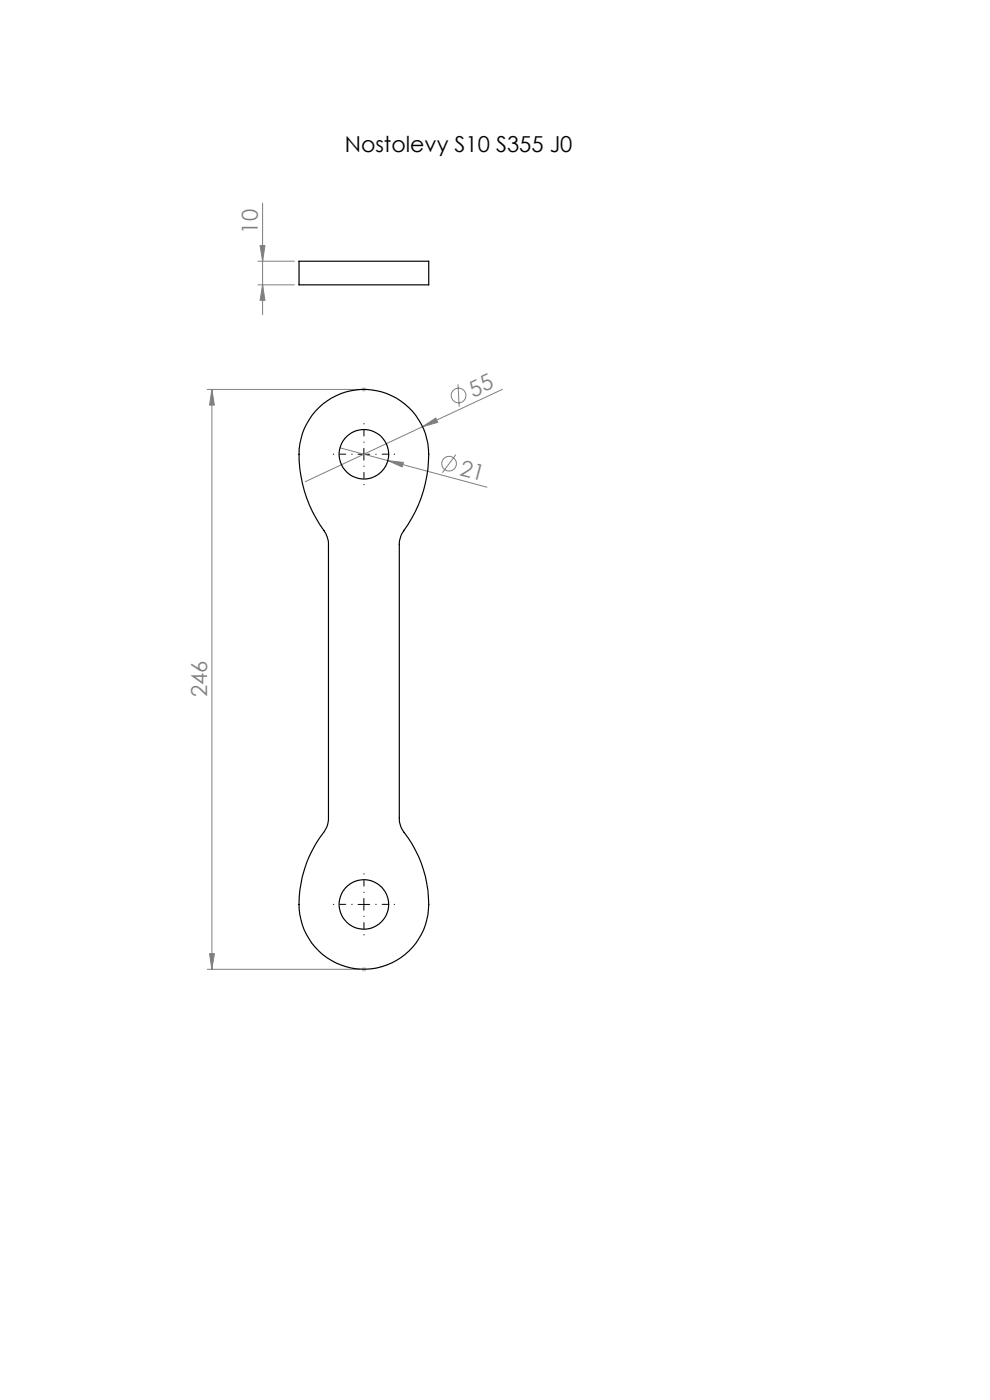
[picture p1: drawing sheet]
<svg xmlns="http://www.w3.org/2000/svg" width="210mm" height="297mm" viewBox="0 0 210 297" stroke-linecap="round" stroke-linejoin="round" font-family="sans-serif">
<g fill="none" stroke="#808080" stroke-width=".21">
<path d="M54.7 55.4h7.7M55.2 52.1h1l-.5 3.3zM55.7 43.1v23.7M54.7 60.4h7.7M55.7 60.4l.5 3.3h-1zM44 82.6h32.2M44.9 82.6v123M44.9 82.6l.6 3.3h-1zM72.1 95l10.2 2.7M82.3 97.7l3.3 .4-.3 1zM82.3 97.7l21 5.7M89.6 90.5l2.8-1.8 .5 .9z"/>
<path d="M89.6 90.5l-24.9 11.7M96.7 96.4l-2.9 3.9M97.2 81.5l.2 4.8M106.6 82.6l-17 7.9M44 205.6h32.2M44.5 202.3h1l-.6 3.3z"/>
<circle cx="95.3" cy="98.4" r="1.56"/>
<circle cx="97.3" cy="83.9" r="1.55"/>
</g>
<path d="M76.7 82.6h1M76.8 82.3l.7 .7M77.2 82.1v1M77.5 82.3l-.7 .7M76.7 205.6h1M76.8 205.3l.7 .7M77.2 205.1v1M77.5 205.3l-.7 .7" fill="none" stroke="#c0c0c0" stroke-width=".21"/>
<path d="M74.7 96.4h-4M77.2 93.9v-4M77.2 98.9v4M79.7 96.4h4M74.7 191.9h-4M77.2 189.4v-4M77.2 194.4v4M79.7 191.9h4" fill="none" stroke="#000" stroke-width=".21" stroke-dasharray="15.2 1.3 1.3 1.3" stroke-dashoffset="15.1"/>
<path d="M76 96.4h2.4M77.2 95.1v2.5M76 191.9h2.4M77.2 190.6v2.5" fill="none" stroke="#000" stroke-width=".21"/>
<g fill="#808080">
<path d="M89.6 90.5l2.8-1.8 .5 .9z"/>
<path d="M82.3 97.7l3.3 .4-.3 1z"/>
<path d="M44.5 202.3h1l-.6 3.3zM44.9 82.6l.6 3.3h-1z"/>
<path d="M55.7 60.4l.5 3.3h-1zM55.2 52.1h1l-.5 3.3z"/>
</g>
<g fill="none" stroke="#000" stroke-width=".25">
<path d="M63.4 55.4h27.5v5h-27.5zM66.9 87.2a13.8 13.8 0 0 1 15.9-3.4 13.8 13.8 0 0 1 8.1 14.1 28.1 28.1 0 0 1-5.7 15.3l-.5 1.9v58.4a4.8 4.8 0 0 0 1 3.1 24.6 24.6 0 0 1 5.1 17.5 13.8 13.8 0 0 1-15.5 11.4 13.8 13.8 0 0 1-11.8-15.1 26.2 26.2 0 0 1 5.6-14.5l.3-.7 .3-1.2v-58.5a5.2 5.2 0 0 0-1-2.9 26.9 26.9 0 0 1-5.1-18.4 13.7 13.7 0 0 1 3.3-7z"/>
<circle cx="77.2" cy="96.4" r="5.3"/>
<circle cx="77.2" cy="191.9" r="5.3"/>
</g>
<text font-size="4.7" x="73.1" y="32.2">Nostolevy S10 S355 J0</text>
<g font-size="4.7" fill="#808080">
<text x="54.7" y="49.5" transform="rotate(-90 54.7 49.5)">10</text>
<text x="100.3" y="84.3" transform="rotate(-25 100.3 84.3)">55</text>
<text x="97.3" y="100.7" transform="rotate(15 97.3 100.7)">21</text>
<text x="44" y="147.9" transform="rotate(-90 44 147.9)">246</text>
</g>
</svg>
